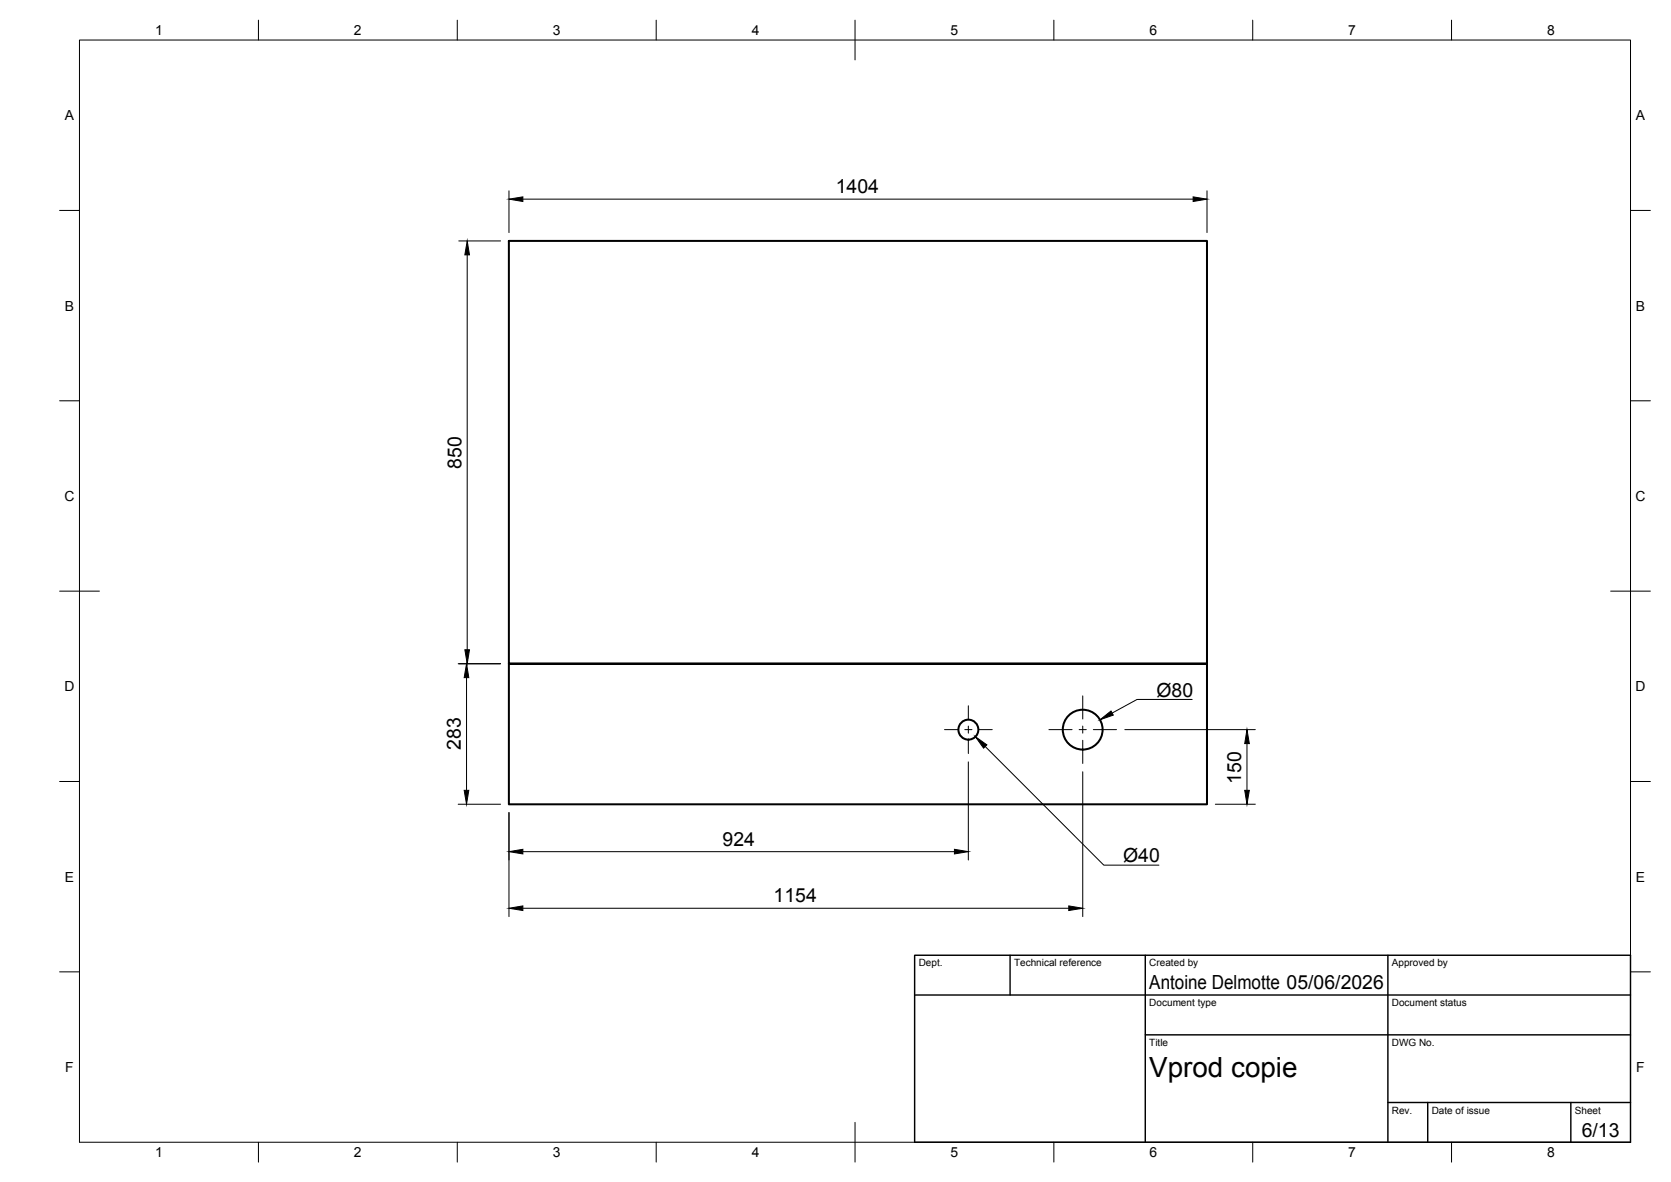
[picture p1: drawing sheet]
<svg xmlns="http://www.w3.org/2000/svg" width="420mm" height="297mm" viewBox="0 0 420 297" stroke-linecap="round" stroke-linejoin="round" font-family="sans-serif">
<!-- layer: Visible -->
<g fill="none" stroke="#000" stroke-width=".51">
<path d="M128 60.5h175.5v141.6h-175.5v-35.3h175.5h-175.5z"/>
<circle cx="243.5" cy="183.4" r="2.51"/>
<circle cx="272.2" cy="183.4" r="5"/>
</g>
<!-- layer: BORDER -->
<g fill="none" stroke="#000" stroke-width=".25">
<path d="M20 10.1h390v276.9h-390zM65 5.1v5M115 5.1v5M165 5.1v5M215 5.1v10M265 5.1v5M315 5.1v5M365 5.1v5M15 52.9h5M410 52.9h5M15 100.7h5M410 100.7h5"/>
<path d="M15 148.6h10M405 148.6h10M15 196.4h5M410 196.4h5M15 244.2h5M410 244.2h5M65 287v5M115 287v5M165 287v5M215 282.1v9.9M265 287v5M315 287v5"/>
<path d="M365 287v5"/>
</g>
<!-- layer: TITLEBLOCK -->
<path d="M230 240.1h180v46.9h-180zM230 250h180M254 240.1v9.9M288 240.1v46.9M349 240.1v46.9M288 260.1h122M349 277.1h61M359 277.1v9.9M395 277.1v9.9" fill="none" stroke="#000" stroke-width=".36"/>
<!-- layer: Smart Centers -->
<path d="M243.5 177.4v3.3M272.2 174.9v5.8M237.5 183.4h3.3M242.6 183.4h1.8M243.5 182.5v1.7M243.5 186v3.4M246.2 183.4h3.3M263.7 183.4h5.9M271.3 183.4h1.8M272.2 182.5v1.7M272.2 186v5.9M274.9 183.4h5.8" fill="none" stroke="#000" stroke-width=".25"/>
<!-- layer: Hole Notes -->
<path d="M276.6 180.9l2.8-2.2 .5 1zM245.3 185.1l2.8 2.1-.8 .8z" fill="#000" stroke="#000" stroke-width=".25"/>
<path d="M299.8 175.8h-13.9l-6.2 3.4M247.7 187.6l29.8 29.8h13.9" fill="none" stroke="#000" stroke-width=".25"/>
<!-- layer: FD_Dimensions -->
<g fill="none" stroke="#000" stroke-width=".25">
<path d="M128 47.9v10.5M131.5 50h168.5M303.5 47.9v10.5M115.4 60.5h10.5M117.5 64.1v99.2M115.2 166.8h10.7M117.3 170.3v28.3M243.5 191.5v24.6M272.2 194v36.3M282.8 183.4h32.8M313.5 186.9v11.7M115.2 202.1h10.7"/>
<path d="M128 204.2v26.1M131.5 214h108.5M305.6 202.1h10M131.5 228.2h137.2"/>
</g>
<path d="M128 50l3.5-.5v1.1zM300 49.5l3.5 .5-3.5 .6zM117.5 60.5l.5 3.6h-1.1zM117.3 166.8l.6 3.5h-1.2zM116.9 163.3h1.1l-.5 3.5zM116.7 198.6h1.2l-.6 3.5zM313 198.6h1.1l-.6 3.5zM313.5 183.4l.6 3.5h-1.1zM128 214l3.5-.6v1.2zM240 213.4l3.5 .6-3.5 .6zM128 228.2l3.5-.5v1.1zM268.7 227.7l3.5 .5-3.5 .6z" fill="#000" stroke="#000" stroke-width=".25"/>
<text font-size="7" x="289" y="270.6">Vprod copie</text>
<g font-size="4.9">
<text x="210.1" y="48.6">1404</text>
<text x="116" y="117.7" transform="rotate(-90 116 117.7)">850</text>
<text x="290.8" y="175.1">Ø80</text>
<text x="115.8" y="188.5" transform="rotate(-90 115.8 188.5)">283</text>
<text x="312.1" y="197" transform="rotate(-90 312.1 197)">150</text>
<text x="181.7" y="212.6">924</text>
<text x="282.4" y="216.7">Ø40</text>
<text x="194.5" y="226.8">1154</text>
<text x="289" y="248.5">Antoine Delmotte 05/06/2026</text>
<text x="397.7" y="285.7">6/13</text>
</g>
<g font-size="3.5">
<text x="39" y="8.8">1</text>
<text x="89" y="8.8">2</text>
<text x="139" y="8.8">3</text>
<text x="189" y="8.8">4</text>
<text x="239" y="8.8">5</text>
<text x="289" y="8.8">6</text>
<text x="339" y="8.8">7</text>
<text x="389" y="8.8">8</text>
<text x="16.3" y="30.2">A</text>
<text x="411.3" y="30.2">A</text>
<text x="16.3" y="78">B</text>
<text x="411.3" y="78">B</text>
<text x="16.2" y="125.9">C</text>
<text x="411.2" y="125.9">C</text>
<text x="16.2" y="173.7">D</text>
<text x="411.2" y="173.7">D</text>
<text x="16.3" y="221.6">E</text>
<text x="411.3" y="221.6">E</text>
<text x="16.4" y="269.4">F</text>
<text x="411.4" y="269.4">F</text>
<text x="39" y="290.8">1</text>
<text x="89" y="290.8">2</text>
<text x="139" y="290.8">3</text>
<text x="189" y="290.8">4</text>
<text x="239" y="290.8">5</text>
<text x="289" y="290.8">6</text>
<text x="339" y="290.8">7</text>
<text x="389" y="290.8">8</text>
</g>
<g font-size="2.5">
<text x="231" y="242.9">Dept.</text>
<text x="255" y="242.9">Technical reference</text>
<text x="289" y="242.9">Created by</text>
<text x="350" y="242.9">Approved by</text>
<text x="289" y="252.8">Document type</text>
<text x="350" y="252.8">Document status</text>
<text x="289" y="262.9">Title</text>
<text x="350" y="262.9">DWG No.</text>
<text x="350" y="279.9">Rev.</text>
<text x="360" y="279.9">Date of issue</text>
<text x="396" y="279.9">Sheet</text>
</g>
</svg>
